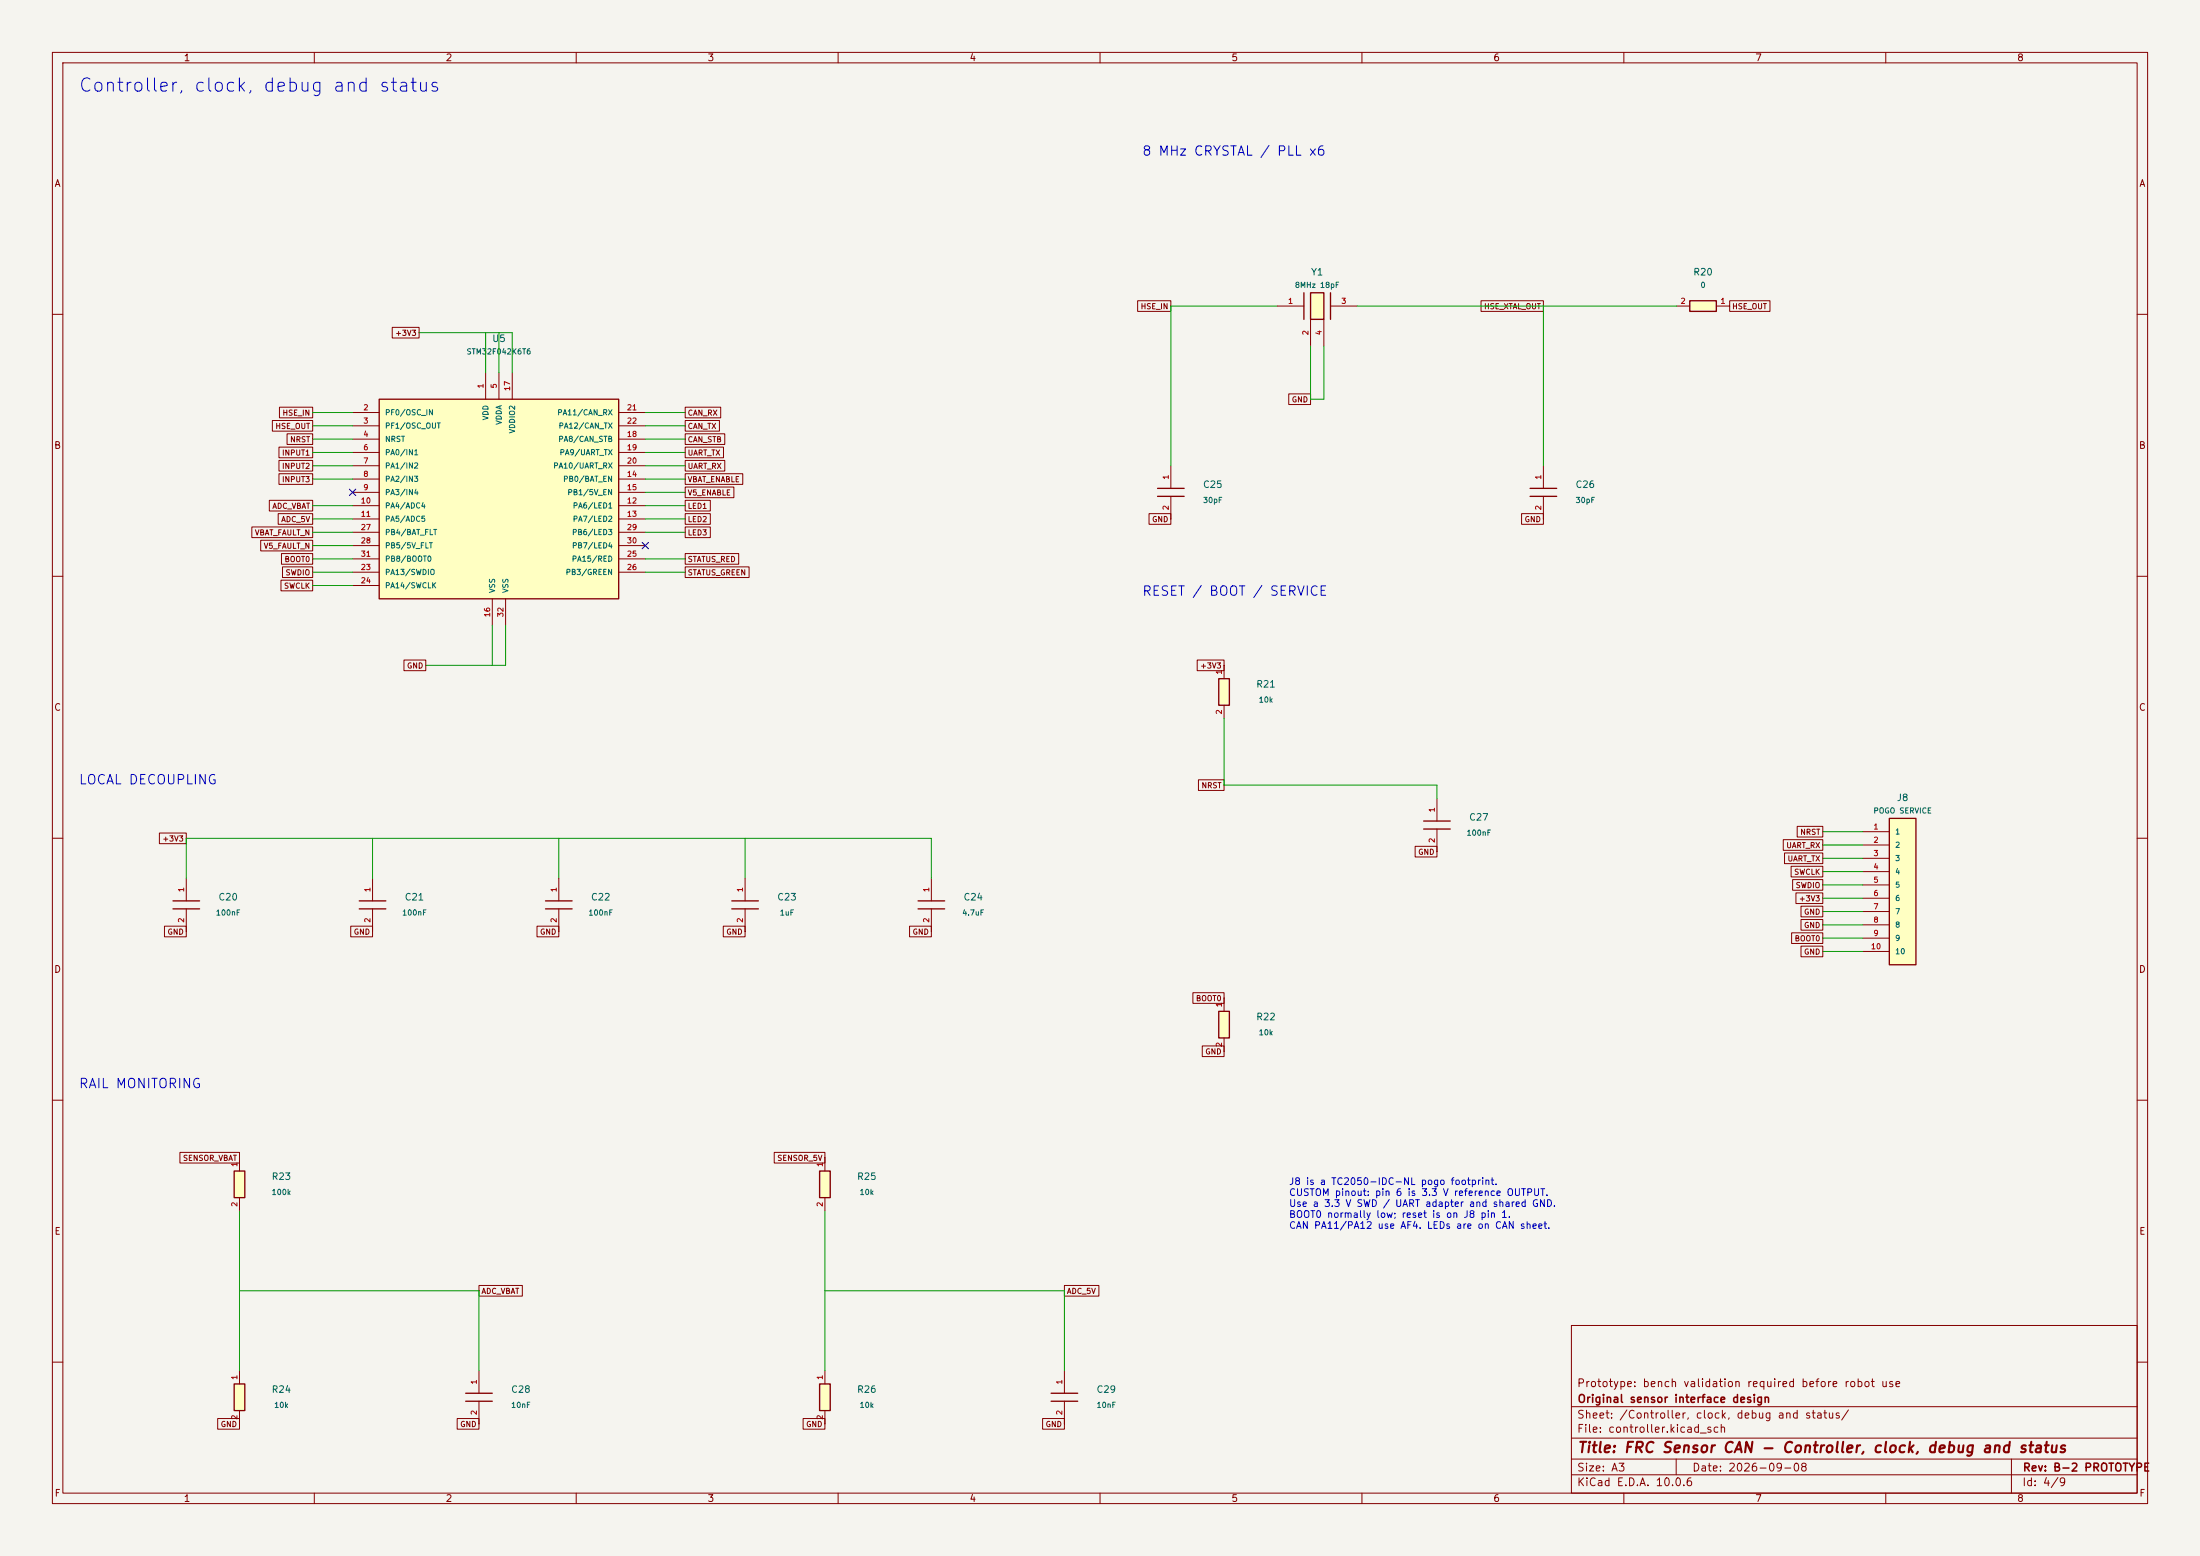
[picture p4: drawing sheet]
(kicad_sch (version 20250114) (generator "eeschema") (paper "A3")
(title_block (title "FRC Sensor CAN - Controller, clock, debug and status") (date "2026-09-08") (rev "B-2 PROTOTYPE") (company "Original sensor interface design") (comment 1 "Prototype: bench validation required before robot use"))
(lib_symbols
(symbol "FRC_Sensor_CAN:C" (pin_names (offset 1.016)) (in_bom yes) (on_board yes)
(property "Reference" "C" (at 0 10 0) (effects (font (size 1.27 1.27))))
(property "Value" "C" (at 0 7 0) (effects (font (size 1.27 1.27))))
(property "Footprint" "" (at 0 0 0) (effects (font (size 1.27 1.27)) (hide yes)))
(property "Datasheet" "" (at 0 0 0) (effects (font (size 1.27 1.27)) (hide yes)))
(symbol "C_1_1" (polyline (pts (xy -0.762 -2.54) (xy -0.762 2.54)) (stroke (width 0.254) (type default)) (fill (type none)))(polyline (pts (xy 0.762 -2.54) (xy 0.762 2.54)) (stroke (width 0.254) (type default)) (fill (type none)))
(pin passive line (at -5.08 0 0) (length 4.318) (name "" (effects (font (size 1.016 1.016)))) (number "1" (effects (font (size 1.016 1.016)))))
(pin passive line (at 5.08 0 180) (length 4.318) (name "" (effects (font (size 1.016 1.016)))) (number "2" (effects (font (size 1.016 1.016)))))))
(symbol "FRC_Sensor_CAN:CONN10" (pin_names (offset 1.016)) (in_bom yes) (on_board yes)
(property "Reference" "J" (at 0 10 0) (effects (font (size 1.27 1.27))))
(property "Value" "CONN10" (at 0 7 0) (effects (font (size 1.27 1.27))))
(property "Footprint" "" (at 0 0 0) (effects (font (size 1.27 1.27)) (hide yes)))
(property "Datasheet" "" (at 0 0 0) (effects (font (size 1.27 1.27)) (hide yes)))
(symbol "CONN10_1_1" (rectangle (start -2.54 13.97) (end 2.54 -13.97) (stroke (width .254) (type default)) (fill (type background)))
(pin passive line (at -7.62 11.43 0) (length 5.08) (name "1" (effects (font (size 1.016 1.016)))) (number "1" (effects (font (size 1.016 1.016)))))
(pin passive line (at -7.62 8.89 0) (length 5.08) (name "2" (effects (font (size 1.016 1.016)))) (number "2" (effects (font (size 1.016 1.016)))))
(pin passive line (at -7.62 6.35 0) (length 5.08) (name "3" (effects (font (size 1.016 1.016)))) (number "3" (effects (font (size 1.016 1.016)))))
(pin passive line (at -7.62 3.81 0) (length 5.08) (name "4" (effects (font (size 1.016 1.016)))) (number "4" (effects (font (size 1.016 1.016)))))
(pin passive line (at -7.62 1.27 0) (length 5.08) (name "5" (effects (font (size 1.016 1.016)))) (number "5" (effects (font (size 1.016 1.016)))))
(pin passive line (at -7.62 -1.27 0) (length 5.08) (name "6" (effects (font (size 1.016 1.016)))) (number "6" (effects (font (size 1.016 1.016)))))
(pin passive line (at -7.62 -3.81 0) (length 5.08) (name "7" (effects (font (size 1.016 1.016)))) (number "7" (effects (font (size 1.016 1.016)))))
(pin passive line (at -7.62 -6.35 0) (length 5.08) (name "8" (effects (font (size 1.016 1.016)))) (number "8" (effects (font (size 1.016 1.016)))))
(pin passive line (at -7.62 -8.89 0) (length 5.08) (name "9" (effects (font (size 1.016 1.016)))) (number "9" (effects (font (size 1.016 1.016)))))
(pin passive line (at -7.62 -11.43 0) (length 5.08) (name "10" (effects (font (size 1.016 1.016)))) (number "10" (effects (font (size 1.016 1.016)))))))
(symbol "FRC_Sensor_CAN:MCU" (pin_names (offset 1.016)) (in_bom yes) (on_board yes)
(property "Reference" "U" (at 0 10 0) (effects (font (size 1.27 1.27))))
(property "Value" "MCU" (at 0 7 0) (effects (font (size 1.27 1.27))))
(property "Footprint" "" (at 0 0 0) (effects (font (size 1.27 1.27)) (hide yes)))
(property "Datasheet" "" (at 0 0 0) (effects (font (size 1.27 1.27)) (hide yes)))
(symbol "MCU_1_1" (rectangle (start -22.86 19.05) (end 22.86 -19.05) (stroke (width .254) (type default)) (fill (type background)))
(pin input line (at -27.94 16.51 0) (length 5.08) (name "PF0/OSC_IN" (effects (font (size 1.016 1.016)))) (number "2" (effects (font (size 1.016 1.016)))))
(pin output line (at -27.94 13.97 0) (length 5.08) (name "PF1/OSC_OUT" (effects (font (size 1.016 1.016)))) (number "3" (effects (font (size 1.016 1.016)))))
(pin bidirectional line (at -27.94 11.43 0) (length 5.08) (name "NRST" (effects (font (size 1.016 1.016)))) (number "4" (effects (font (size 1.016 1.016)))))
(pin input line (at -27.94 8.89 0) (length 5.08) (name "PA0/IN1" (effects (font (size 1.016 1.016)))) (number "6" (effects (font (size 1.016 1.016)))))
(pin input line (at -27.94 6.35 0) (length 5.08) (name "PA1/IN2" (effects (font (size 1.016 1.016)))) (number "7" (effects (font (size 1.016 1.016)))))
(pin input line (at -27.94 3.81 0) (length 5.08) (name "PA2/IN3" (effects (font (size 1.016 1.016)))) (number "8" (effects (font (size 1.016 1.016)))))
(pin input line (at -27.94 1.27 0) (length 5.08) (name "PA3/IN4" (effects (font (size 1.016 1.016)))) (number "9" (effects (font (size 1.016 1.016)))))
(pin input line (at -27.94 -1.27 0) (length 5.08) (name "PA4/ADC4" (effects (font (size 1.016 1.016)))) (number "10" (effects (font (size 1.016 1.016)))))
(pin input line (at -27.94 -3.81 0) (length 5.08) (name "PA5/ADC5" (effects (font (size 1.016 1.016)))) (number "11" (effects (font (size 1.016 1.016)))))
(pin input line (at -27.94 -6.35 0) (length 5.08) (name "PB4/BAT_FLT" (effects (font (size 1.016 1.016)))) (number "27" (effects (font (size 1.016 1.016)))))
(pin input line (at -27.94 -8.89 0) (length 5.08) (name "PB5/5V_FLT" (effects (font (size 1.016 1.016)))) (number "28" (effects (font (size 1.016 1.016)))))
(pin input line (at -27.94 -11.43 0) (length 5.08) (name "PB8/BOOT0" (effects (font (size 1.016 1.016)))) (number "31" (effects (font (size 1.016 1.016)))))
(pin bidirectional line (at -27.94 -13.97 0) (length 5.08) (name "PA13/SWDIO" (effects (font (size 1.016 1.016)))) (number "23" (effects (font (size 1.016 1.016)))))
(pin input line (at -27.94 -16.51 0) (length 5.08) (name "PA14/SWCLK" (effects (font (size 1.016 1.016)))) (number "24" (effects (font (size 1.016 1.016)))))
(pin input line (at 27.94 16.51 180) (length 5.08) (name "PA11/CAN_RX" (effects (font (size 1.016 1.016)))) (number "21" (effects (font (size 1.016 1.016)))))
(pin output line (at 27.94 13.97 180) (length 5.08) (name "PA12/CAN_TX" (effects (font (size 1.016 1.016)))) (number "22" (effects (font (size 1.016 1.016)))))
(pin output line (at 27.94 11.43 180) (length 5.08) (name "PA8/CAN_STB" (effects (font (size 1.016 1.016)))) (number "18" (effects (font (size 1.016 1.016)))))
(pin output line (at 27.94 8.89 180) (length 5.08) (name "PA9/UART_TX" (effects (font (size 1.016 1.016)))) (number "19" (effects (font (size 1.016 1.016)))))
(pin input line (at 27.94 6.35 180) (length 5.08) (name "PA10/UART_RX" (effects (font (size 1.016 1.016)))) (number "20" (effects (font (size 1.016 1.016)))))
(pin output line (at 27.94 3.81 180) (length 5.08) (name "PB0/BAT_EN" (effects (font (size 1.016 1.016)))) (number "14" (effects (font (size 1.016 1.016)))))
(pin output line (at 27.94 1.27 180) (length 5.08) (name "PB1/5V_EN" (effects (font (size 1.016 1.016)))) (number "15" (effects (font (size 1.016 1.016)))))
(pin output line (at 27.94 -1.27 180) (length 5.08) (name "PA6/LED1" (effects (font (size 1.016 1.016)))) (number "12" (effects (font (size 1.016 1.016)))))
(pin output line (at 27.94 -3.81 180) (length 5.08) (name "PA7/LED2" (effects (font (size 1.016 1.016)))) (number "13" (effects (font (size 1.016 1.016)))))
(pin output line (at 27.94 -6.35 180) (length 5.08) (name "PB6/LED3" (effects (font (size 1.016 1.016)))) (number "29" (effects (font (size 1.016 1.016)))))
(pin output line (at 27.94 -8.89 180) (length 5.08) (name "PB7/LED4" (effects (font (size 1.016 1.016)))) (number "30" (effects (font (size 1.016 1.016)))))
(pin output line (at 27.94 -11.43 180) (length 5.08) (name "PA15/RED" (effects (font (size 1.016 1.016)))) (number "25" (effects (font (size 1.016 1.016)))))
(pin output line (at 27.94 -13.97 180) (length 5.08) (name "PB3/GREEN" (effects (font (size 1.016 1.016)))) (number "26" (effects (font (size 1.016 1.016)))))
(pin power_in line (at -2.54 24.13 270) (length 5.08) (name "VDD" (effects (font (size 1.016 1.016)))) (number "1" (effects (font (size 1.016 1.016)))))
(pin power_in line (at 0 24.13 270) (length 5.08) (name "VDDA" (effects (font (size 1.016 1.016)))) (number "5" (effects (font (size 1.016 1.016)))))
(pin power_in line (at 2.54 24.13 270) (length 5.08) (name "VDDIO2" (effects (font (size 1.016 1.016)))) (number "17" (effects (font (size 1.016 1.016)))))
(pin power_in line (at -1.27 -24.13 90) (length 5.08) (name "VSS" (effects (font (size 1.016 1.016)))) (number "16" (effects (font (size 1.016 1.016)))))
(pin power_in line (at 1.27 -24.13 90) (length 5.08) (name "VSS" (effects (font (size 1.016 1.016)))) (number "32" (effects (font (size 1.016 1.016)))))))
(symbol "FRC_Sensor_CAN:R" (pin_names (offset 1.016)) (in_bom yes) (on_board yes)
(property "Reference" "R" (at 0 10 0) (effects (font (size 1.27 1.27))))
(property "Value" "R" (at 0 7 0) (effects (font (size 1.27 1.27))))
(property "Footprint" "" (at 0 0 0) (effects (font (size 1.27 1.27)) (hide yes)))
(property "Datasheet" "" (at 0 0 0) (effects (font (size 1.27 1.27)) (hide yes)))
(symbol "R_1_1" (rectangle (start -2.54 1.016) (end 2.54 -1.016) (stroke (width .254) (type default)) (fill (type background)))
(pin passive line (at -5.08 0 0) (length 2.54) (name "" (effects (font (size 1.016 1.016)))) (number "1" (effects (font (size 1.016 1.016)))))
(pin passive line (at 5.08 0 180) (length 2.54) (name "" (effects (font (size 1.016 1.016)))) (number "2" (effects (font (size 1.016 1.016)))))))
(symbol "FRC_Sensor_CAN:XTAL4" (pin_names (offset 1.016)) (in_bom yes) (on_board yes)
(property "Reference" "Y" (at 0 10 0) (effects (font (size 1.27 1.27))))
(property "Value" "XTAL4" (at 0 7 0) (effects (font (size 1.27 1.27))))
(property "Footprint" "" (at 0 0 0) (effects (font (size 1.27 1.27)) (hide yes)))
(property "Datasheet" "" (at 0 0 0) (effects (font (size 1.27 1.27)) (hide yes)))
(symbol "XTAL4_1_1" (rectangle (start -1.27 2.54) (end 1.27 -2.54) (stroke (width .254) (type default)) (fill (type background)))(polyline (pts (xy -2.54 -2.54) (xy -2.54 2.54)) (stroke (width 0.254) (type default)) (fill (type none)))(polyline (pts (xy 2.54 -2.54) (xy 2.54 2.54)) (stroke (width 0.254) (type default)) (fill (type none)))
(pin passive line (at -7.62 0 0) (length 5.08) (name "" (effects (font (size 1.016 1.016)))) (number "1" (effects (font (size 1.016 1.016)))))
(pin passive line (at 7.62 0 180) (length 5.08) (name "" (effects (font (size 1.016 1.016)))) (number "3" (effects (font (size 1.016 1.016)))))
(pin passive line (at -1.27 -7.62 90) (length 5.08) (name "" (effects (font (size 1.016 1.016)))) (number "2" (effects (font (size 1.016 1.016)))))
(pin passive line (at 1.27 -7.62 90) (length 5.08) (name "" (effects (font (size 1.016 1.016)))) (number "4" (effects (font (size 1.016 1.016))))))))
(text "Controller, clock, debug and status" (at 15 15 0) (effects (font (size 2.54 2.54)) (justify left top)))
(wire (pts (xy 67.31 78.74) (xy 59.69 78.74)) (stroke (width 0) (type default)))
(global_label "HSE_IN" (shape passive) (at 59.69 78.74 0) (effects (font (size 1.016 1.016)) (justify right)) (property "Intersheetrefs" "${INTERSHEET_REFS}" (at 59.69 78.74 0) (effects (font (size 1.27 1.27)) (hide yes))))
(wire (pts (xy 67.31 81.28) (xy 59.69 81.28)) (stroke (width 0) (type default)))
(global_label "HSE_OUT" (shape passive) (at 59.69 81.28 0) (effects (font (size 1.016 1.016)) (justify right)) (property "Intersheetrefs" "${INTERSHEET_REFS}" (at 59.69 81.28 0) (effects (font (size 1.27 1.27)) (hide yes))))
(wire (pts (xy 67.31 83.82) (xy 59.69 83.82)) (stroke (width 0) (type default)))
(global_label "NRST" (shape passive) (at 59.69 83.82 0) (effects (font (size 1.016 1.016)) (justify right)) (property "Intersheetrefs" "${INTERSHEET_REFS}" (at 59.69 83.82 0) (effects (font (size 1.27 1.27)) (hide yes))))
(wire (pts (xy 67.31 86.36) (xy 59.69 86.36)) (stroke (width 0) (type default)))
(global_label "INPUT1" (shape passive) (at 59.69 86.36 0) (effects (font (size 1.016 1.016)) (justify right)) (property "Intersheetrefs" "${INTERSHEET_REFS}" (at 59.69 86.36 0) (effects (font (size 1.27 1.27)) (hide yes))))
(wire (pts (xy 67.31 88.9) (xy 59.69 88.9)) (stroke (width 0) (type default)))
(global_label "INPUT2" (shape passive) (at 59.69 88.9 0) (effects (font (size 1.016 1.016)) (justify right)) (property "Intersheetrefs" "${INTERSHEET_REFS}" (at 59.69 88.9 0) (effects (font (size 1.27 1.27)) (hide yes))))
(wire (pts (xy 67.31 91.44) (xy 59.69 91.44)) (stroke (width 0) (type default)))
(global_label "INPUT3" (shape passive) (at 59.69 91.44 0) (effects (font (size 1.016 1.016)) (justify right)) (property "Intersheetrefs" "${INTERSHEET_REFS}" (at 59.69 91.44 0) (effects (font (size 1.27 1.27)) (hide yes))))
(no_connect (at 67.31 93.98))
(wire (pts (xy 67.31 96.52) (xy 59.69 96.52)) (stroke (width 0) (type default)))
(global_label "ADC_VBAT" (shape passive) (at 59.69 96.52 0) (effects (font (size 1.016 1.016)) (justify right)) (property "Intersheetrefs" "${INTERSHEET_REFS}" (at 59.69 96.52 0) (effects (font (size 1.27 1.27)) (hide yes))))
(wire (pts (xy 67.31 99.06) (xy 59.69 99.06)) (stroke (width 0) (type default)))
(global_label "ADC_5V" (shape passive) (at 59.69 99.06 0) (effects (font (size 1.016 1.016)) (justify right)) (property "Intersheetrefs" "${INTERSHEET_REFS}" (at 59.69 99.06 0) (effects (font (size 1.27 1.27)) (hide yes))))
(wire (pts (xy 67.31 101.6) (xy 59.69 101.6)) (stroke (width 0) (type default)))
(global_label "VBAT_FAULT_N" (shape passive) (at 59.69 101.6 0) (effects (font (size 1.016 1.016)) (justify right)) (property "Intersheetrefs" "${INTERSHEET_REFS}" (at 59.69 101.6 0) (effects (font (size 1.27 1.27)) (hide yes))))
(wire (pts (xy 67.31 104.14) (xy 59.69 104.14)) (stroke (width 0) (type default)))
(global_label "V5_FAULT_N" (shape passive) (at 59.69 104.14 0) (effects (font (size 1.016 1.016)) (justify right)) (property "Intersheetrefs" "${INTERSHEET_REFS}" (at 59.69 104.14 0) (effects (font (size 1.27 1.27)) (hide yes))))
(wire (pts (xy 67.31 106.68) (xy 59.69 106.68)) (stroke (width 0) (type default)))
(global_label "BOOT0" (shape passive) (at 59.69 106.68 0) (effects (font (size 1.016 1.016)) (justify right)) (property "Intersheetrefs" "${INTERSHEET_REFS}" (at 59.69 106.68 0) (effects (font (size 1.27 1.27)) (hide yes))))
(wire (pts (xy 67.31 109.22) (xy 59.69 109.22)) (stroke (width 0) (type default)))
(global_label "SWDIO" (shape passive) (at 59.69 109.22 0) (effects (font (size 1.016 1.016)) (justify right)) (property "Intersheetrefs" "${INTERSHEET_REFS}" (at 59.69 109.22 0) (effects (font (size 1.27 1.27)) (hide yes))))
(wire (pts (xy 67.31 111.76) (xy 59.69 111.76)) (stroke (width 0) (type default)))
(global_label "SWCLK" (shape passive) (at 59.69 111.76 0) (effects (font (size 1.016 1.016)) (justify right)) (property "Intersheetrefs" "${INTERSHEET_REFS}" (at 59.69 111.76 0) (effects (font (size 1.27 1.27)) (hide yes))))
(wire (pts (xy 123.19 78.74) (xy 130.81 78.74)) (stroke (width 0) (type default)))
(global_label "CAN_RX" (shape passive) (at 130.81 78.74 180) (effects (font (size 1.016 1.016)) (justify left)) (property "Intersheetrefs" "${INTERSHEET_REFS}" (at 130.81 78.74 0) (effects (font (size 1.27 1.27)) (hide yes))))
(wire (pts (xy 123.19 81.28) (xy 130.81 81.28)) (stroke (width 0) (type default)))
(global_label "CAN_TX" (shape passive) (at 130.81 81.28 180) (effects (font (size 1.016 1.016)) (justify left)) (property "Intersheetrefs" "${INTERSHEET_REFS}" (at 130.81 81.28 0) (effects (font (size 1.27 1.27)) (hide yes))))
(wire (pts (xy 123.19 83.82) (xy 130.81 83.82)) (stroke (width 0) (type default)))
(global_label "CAN_STB" (shape passive) (at 130.81 83.82 180) (effects (font (size 1.016 1.016)) (justify left)) (property "Intersheetrefs" "${INTERSHEET_REFS}" (at 130.81 83.82 0) (effects (font (size 1.27 1.27)) (hide yes))))
(wire (pts (xy 123.19 86.36) (xy 130.81 86.36)) (stroke (width 0) (type default)))
(global_label "UART_TX" (shape passive) (at 130.81 86.36 180) (effects (font (size 1.016 1.016)) (justify left)) (property "Intersheetrefs" "${INTERSHEET_REFS}" (at 130.81 86.36 0) (effects (font (size 1.27 1.27)) (hide yes))))
(wire (pts (xy 123.19 88.9) (xy 130.81 88.9)) (stroke (width 0) (type default)))
(global_label "UART_RX" (shape passive) (at 130.81 88.9 180) (effects (font (size 1.016 1.016)) (justify left)) (property "Intersheetrefs" "${INTERSHEET_REFS}" (at 130.81 88.9 0) (effects (font (size 1.27 1.27)) (hide yes))))
(wire (pts (xy 123.19 91.44) (xy 130.81 91.44)) (stroke (width 0) (type default)))
(global_label "VBAT_ENABLE" (shape passive) (at 130.81 91.44 180) (effects (font (size 1.016 1.016)) (justify left)) (property "Intersheetrefs" "${INTERSHEET_REFS}" (at 130.81 91.44 0) (effects (font (size 1.27 1.27)) (hide yes))))
(wire (pts (xy 123.19 93.98) (xy 130.81 93.98)) (stroke (width 0) (type default)))
(global_label "V5_ENABLE" (shape passive) (at 130.81 93.98 180) (effects (font (size 1.016 1.016)) (justify left)) (property "Intersheetrefs" "${INTERSHEET_REFS}" (at 130.81 93.98 0) (effects (font (size 1.27 1.27)) (hide yes))))
(wire (pts (xy 123.19 96.52) (xy 130.81 96.52)) (stroke (width 0) (type default)))
(global_label "LED1" (shape passive) (at 130.81 96.52 180) (effects (font (size 1.016 1.016)) (justify left)) (property "Intersheetrefs" "${INTERSHEET_REFS}" (at 130.81 96.52 0) (effects (font (size 1.27 1.27)) (hide yes))))
(wire (pts (xy 123.19 99.06) (xy 130.81 99.06)) (stroke (width 0) (type default)))
(global_label "LED2" (shape passive) (at 130.81 99.06 180) (effects (font (size 1.016 1.016)) (justify left)) (property "Intersheetrefs" "${INTERSHEET_REFS}" (at 130.81 99.06 0) (effects (font (size 1.27 1.27)) (hide yes))))
(wire (pts (xy 123.19 101.6) (xy 130.81 101.6)) (stroke (width 0) (type default)))
(global_label "LED3" (shape passive) (at 130.81 101.6 180) (effects (font (size 1.016 1.016)) (justify left)) (property "Intersheetrefs" "${INTERSHEET_REFS}" (at 130.81 101.6 0) (effects (font (size 1.27 1.27)) (hide yes))))
(no_connect (at 123.19 104.14))
(wire (pts (xy 123.19 106.68) (xy 130.81 106.68)) (stroke (width 0) (type default)))
(global_label "STATUS_RED" (shape passive) (at 130.81 106.68 180) (effects (font (size 1.016 1.016)) (justify left)) (property "Intersheetrefs" "${INTERSHEET_REFS}" (at 130.81 106.68 0) (effects (font (size 1.27 1.27)) (hide yes))))
(wire (pts (xy 123.19 109.22) (xy 130.81 109.22)) (stroke (width 0) (type default)))
(global_label "STATUS_GREEN" (shape passive) (at 130.81 109.22 180) (effects (font (size 1.016 1.016)) (justify left)) (property "Intersheetrefs" "${INTERSHEET_REFS}" (at 130.81 109.22 0) (effects (font (size 1.27 1.27)) (hide yes))))
(symbol (lib_id "FRC_Sensor_CAN:MCU") (at 95.25 95.25 0) (unit 1) (in_bom yes) (on_board yes) (dnp no) (property "Reference" "U5" (at 95.25 64.62 0) (effects (font (size 1.27 1.27))))(property "Value" "STM32F042K6T6" (at 95.25 67.12 0) (effects (font (size 1.016 1.016))))(property "Footprint" "FRC_Sensor_CAN:LQFP-32_7x7mm_P0.8mm" (at 95.25 95.25 0) (effects (font (size 1.27 1.27)) (hide yes)))(property "Datasheet" "" (at 95.25 95.25 0) (effects (font (size 1.27 1.27)) (hide yes)))(property "MPN" "STM32F042K6T6" (at 95.25 95.25 0) (effects (font (size 1.27 1.27)) (hide yes)))(property "Notes" "" (at 95.25 95.25 0) (effects (font (size 1.27 1.27)) (hide yes)))(pin "2")(pin "3")(pin "4")(pin "6")(pin "7")(pin "8")(pin "9")(pin "10")(pin "11")(pin "27")(pin "28")(pin "31")(pin "23")(pin "24")(pin "21")(pin "22")(pin "18")(pin "19")(pin "20")(pin "14")(pin "15")(pin "12")(pin "13")(pin "29")(pin "30")(pin "25")(pin "26")(pin "1")(pin "5")(pin "17")(pin "16")(pin "32") )
(wire (pts (xy 92.71 63.5) (xy 95.25 63.5)) (stroke (width 0) (type default)))
(wire (pts (xy 95.25 63.5) (xy 97.79 63.5)) (stroke (width 0) (type default)))
(wire (pts (xy 92.71 71.12) (xy 92.71 63.5)) (stroke (width 0) (type default)))
(wire (pts (xy 95.25 71.12) (xy 95.25 63.5)) (stroke (width 0) (type default)))
(wire (pts (xy 97.79 71.12) (xy 97.79 63.5)) (stroke (width 0) (type default)))
(wire (pts (xy 80.01 63.5) (xy 92.71 63.5)) (stroke (width 0) (type default)))
(global_label "+3V3" (shape passive) (at 80.01 63.5 0) (effects (font (size 1.016 1.016)) (justify right)) (property "Intersheetrefs" "${INTERSHEET_REFS}" (at 80.01 63.5 0) (effects (font (size 1.27 1.27)) (hide yes))))
(wire (pts (xy 93.98 127) (xy 96.52 127)) (stroke (width 0) (type default)))
(wire (pts (xy 93.98 119.38) (xy 93.98 127)) (stroke (width 0) (type default)))
(wire (pts (xy 96.52 119.38) (xy 96.52 127)) (stroke (width 0) (type default)))
(wire (pts (xy 81.28 127) (xy 93.98 127)) (stroke (width 0) (type default)))
(global_label "GND" (shape passive) (at 81.28 127 0) (effects (font (size 1.016 1.016)) (justify right)) (property "Intersheetrefs" "${INTERSHEET_REFS}" (at 81.28 127 0) (effects (font (size 1.27 1.27)) (hide yes))))
(text "8 MHz CRYSTAL / PLL x6" (at 218 28 0) (effects (font (size 1.8 1.8)) (justify left top)))
(symbol (lib_id "FRC_Sensor_CAN:XTAL4") (at 251.46 58.42 0) (unit 1) (in_bom yes) (on_board yes) (dnp no) (property "Reference" "Y1" (at 251.46 51.92 0) (effects (font (size 1.27 1.27))))(property "Value" "8MHz 18pF" (at 251.46 54.42 0) (effects (font (size 1.016 1.016))))(property "Footprint" "FRC_Sensor_CAN:Abracon_ABM3B_5.0x3.2mm" (at 251.46 58.42 0) (effects (font (size 1.27 1.27)) (hide yes)))(property "Datasheet" "" (at 251.46 58.42 0) (effects (font (size 1.27 1.27)) (hide yes)))(property "MPN" "ABM3B-8.000MHZ-B2-T" (at 251.46 58.42 0) (effects (font (size 1.27 1.27)) (hide yes)))(property "Notes" "Abracon recommended land pattern: 1.8x1.2mm pads on 4.0x2.4mm centers; pads 2/4 ground." (at 251.46 58.42 0) (effects (font (size 1.27 1.27)) (hide yes)))(pin "1")(pin "3")(pin "2")(pin "4") )
(symbol (lib_id "FRC_Sensor_CAN:R") (at 325.12 58.42 180) (unit 1) (in_bom yes) (on_board yes) (dnp no) (property "Reference" "R20" (at 325.12 51.92 0) (effects (font (size 1.27 1.27))))(property "Value" "0" (at 325.12 54.42 0) (effects (font (size 1.016 1.016))))(property "Footprint" "FRC_Sensor_CAN:R_0805_2012Metric" (at 325.12 58.42 0) (effects (font (size 1.27 1.27)) (hide yes)))(property "Datasheet" "" (at 325.12 58.42 0) (effects (font (size 1.27 1.27)) (hide yes)))(property "MPN" "RC0805JR-070RL" (at 325.12 58.42 0) (effects (font (size 1.27 1.27)) (hide yes)))(property "Notes" "Drive-level/startup measurement position. Tune only after oscillator characterization." (at 325.12 58.42 0) (effects (font (size 1.27 1.27)) (hide yes)))(pin "1")(pin "2") )
(symbol (lib_id "FRC_Sensor_CAN:C") (at 223.52 93.98 270) (unit 1) (in_bom yes) (on_board yes) (dnp no) (property "Reference" "C25" (at 231.52 92.48 90) (effects (font (size 1.27 1.27))))(property "Value" "30pF" (at 231.52 95.48 90) (effects (font (size 1.016 1.016))))(property "Footprint" "FRC_Sensor_CAN:C_0805_2012Metric" (at 223.52 93.98 0) (effects (font (size 1.27 1.27)) (hide yes)))(property "Datasheet" "" (at 223.52 93.98 0) (effects (font (size 1.27 1.27)) (hide yes)))(property "MPN" "C0805C300J5GACTU" (at 223.52 93.98 0) (effects (font (size 1.27 1.27)) (hide yes)))(property "Notes" "" (at 223.52 93.98 0) (effects (font (size 1.27 1.27)) (hide yes)))(pin "1")(pin "2") )
(symbol (lib_id "FRC_Sensor_CAN:C") (at 294.64 93.98 270) (unit 1) (in_bom yes) (on_board yes) (dnp no) (property "Reference" "C26" (at 302.64 92.48 90) (effects (font (size 1.27 1.27))))(property "Value" "30pF" (at 302.64 95.48 90) (effects (font (size 1.016 1.016))))(property "Footprint" "FRC_Sensor_CAN:C_0805_2012Metric" (at 294.64 93.98 0) (effects (font (size 1.27 1.27)) (hide yes)))(property "Datasheet" "" (at 294.64 93.98 0) (effects (font (size 1.27 1.27)) (hide yes)))(property "MPN" "C0805C300J5GACTU" (at 294.64 93.98 0) (effects (font (size 1.27 1.27)) (hide yes)))(property "Notes" "" (at 294.64 93.98 0) (effects (font (size 1.27 1.27)) (hide yes)))(pin "1")(pin "2") )
(wire (pts (xy 223.52 58.42) (xy 243.84 58.42)) (stroke (width 0) (type default)))
(global_label "HSE_IN" (shape passive) (at 223.52 58.42 0) (effects (font (size 1.016 1.016)) (justify right)) (property "Intersheetrefs" "${INTERSHEET_REFS}" (at 223.52 58.42 0) (effects (font (size 1.27 1.27)) (hide yes))))
(wire (pts (xy 223.52 58.42) (xy 223.52 88.9)) (stroke (width 0) (type default)))
(wire (pts (xy 259.08 58.42) (xy 294.64 58.42)) (stroke (width 0) (type default)))
(wire (pts (xy 294.64 58.42) (xy 320.04 58.42)) (stroke (width 0) (type default)))
(wire (pts (xy 294.64 58.42) (xy 294.64 88.9)) (stroke (width 0) (type default)))
(junction (at 294.64 58.42) (diameter 0) (color 0 0 0 0))
(global_label "HSE_XTAL_OUT" (shape passive) (at 294.64 58.42 0) (effects (font (size 1.016 1.016)) (justify right)) (property "Intersheetrefs" "${INTERSHEET_REFS}" (at 294.64 58.42 0) (effects (font (size 1.27 1.27)) (hide yes))))
(global_label "HSE_OUT" (shape passive) (at 330.2 58.42 180) (effects (font (size 1.016 1.016)) (justify left)) (property "Intersheetrefs" "${INTERSHEET_REFS}" (at 330.2 58.42 0) (effects (font (size 1.27 1.27)) (hide yes))))
(wire (pts (xy 250.19 66.04) (xy 250.19 76.2)) (stroke (width 0) (type default)))
(wire (pts (xy 250.19 76.2) (xy 252.73 76.2)) (stroke (width 0) (type default)))
(wire (pts (xy 252.73 76.2) (xy 252.73 66.04)) (stroke (width 0) (type default)))
(global_label "GND" (shape passive) (at 250.19 76.2 0) (effects (font (size 1.016 1.016)) (justify right)) (property "Intersheetrefs" "${INTERSHEET_REFS}" (at 250.19 76.2 0) (effects (font (size 1.27 1.27)) (hide yes))))
(global_label "GND" (shape passive) (at 223.52 99.06 0) (effects (font (size 1.016 1.016)) (justify right)) (property "Intersheetrefs" "${INTERSHEET_REFS}" (at 223.52 99.06 0) (effects (font (size 1.27 1.27)) (hide yes))))
(global_label "GND" (shape passive) (at 294.64 99.06 0) (effects (font (size 1.016 1.016)) (justify right)) (property "Intersheetrefs" "${INTERSHEET_REFS}" (at 294.64 99.06 0) (effects (font (size 1.27 1.27)) (hide yes))))
(text "RESET / BOOT / SERVICE" (at 218 112 0) (effects (font (size 1.8 1.8)) (justify left top)))
(symbol (lib_id "FRC_Sensor_CAN:R") (at 233.68 132.08 270) (unit 1) (in_bom yes) (on_board yes) (dnp no) (property "Reference" "R21" (at 241.68 130.58 90) (effects (font (size 1.27 1.27))))(property "Value" "10k" (at 241.68 133.58 90) (effects (font (size 1.016 1.016))))(property "Footprint" "FRC_Sensor_CAN:R_0805_2012Metric" (at 233.68 132.08 0) (effects (font (size 1.27 1.27)) (hide yes)))(property "Datasheet" "" (at 233.68 132.08 0) (effects (font (size 1.27 1.27)) (hide yes)))(property "MPN" "0805W8F1002T5E" (at 233.68 132.08 0) (effects (font (size 1.27 1.27)) (hide yes)))(property "Notes" " Rev B-2: same-value factory sourcing equivalent." (at 233.68 132.08 0) (effects (font (size 1.27 1.27)) (hide yes)))(pin "1")(pin "2") )
(symbol (lib_id "FRC_Sensor_CAN:C") (at 274.32 157.48 270) (unit 1) (in_bom yes) (on_board yes) (dnp no) (property "Reference" "C27" (at 282.32 155.98 90) (effects (font (size 1.27 1.27))))(property "Value" "100nF" (at 282.32 158.98 90) (effects (font (size 1.016 1.016))))(property "Footprint" "FRC_Sensor_CAN:C_0805_2012Metric" (at 274.32 157.48 0) (effects (font (size 1.27 1.27)) (hide yes)))(property "Datasheet" "" (at 274.32 157.48 0) (effects (font (size 1.27 1.27)) (hide yes)))(property "MPN" "CL21B104KCFNNNE" (at 274.32 157.48 0) (effects (font (size 1.27 1.27)) (hide yes)))(property "Notes" " Rev B-2: same-value factory sourcing equivalent." (at 274.32 157.48 0) (effects (font (size 1.27 1.27)) (hide yes)))(pin "1")(pin "2") )
(global_label "+3V3" (shape passive) (at 233.68 127 0) (effects (font (size 1.016 1.016)) (justify right)) (property "Intersheetrefs" "${INTERSHEET_REFS}" (at 233.68 127 0) (effects (font (size 1.27 1.27)) (hide yes))))
(wire (pts (xy 233.68 137.16) (xy 233.68 149.86)) (stroke (width 0) (type default)))
(wire (pts (xy 233.68 149.86) (xy 274.32 149.86)) (stroke (width 0) (type default)))
(wire (pts (xy 274.32 149.86) (xy 274.32 152.4)) (stroke (width 0) (type default)))
(global_label "NRST" (shape passive) (at 233.68 149.86 0) (effects (font (size 1.016 1.016)) (justify right)) (property "Intersheetrefs" "${INTERSHEET_REFS}" (at 233.68 149.86 0) (effects (font (size 1.27 1.27)) (hide yes))))
(global_label "GND" (shape passive) (at 274.32 162.56 0) (effects (font (size 1.016 1.016)) (justify right)) (property "Intersheetrefs" "${INTERSHEET_REFS}" (at 274.32 162.56 0) (effects (font (size 1.27 1.27)) (hide yes))))
(symbol (lib_id "FRC_Sensor_CAN:R") (at 233.68 195.58 270) (unit 1) (in_bom yes) (on_board yes) (dnp no) (property "Reference" "R22" (at 241.68 194.08 90) (effects (font (size 1.27 1.27))))(property "Value" "10k" (at 241.68 197.08 90) (effects (font (size 1.016 1.016))))(property "Footprint" "FRC_Sensor_CAN:R_0805_2012Metric" (at 233.68 195.58 0) (effects (font (size 1.27 1.27)) (hide yes)))(property "Datasheet" "" (at 233.68 195.58 0) (effects (font (size 1.27 1.27)) (hide yes)))(property "MPN" "0805W8F1002T5E" (at 233.68 195.58 0) (effects (font (size 1.27 1.27)) (hide yes)))(property "Notes" " Rev B-2: same-value factory sourcing equivalent." (at 233.68 195.58 0) (effects (font (size 1.27 1.27)) (hide yes)))(pin "1")(pin "2") )
(global_label "BOOT0" (shape passive) (at 233.68 190.5 0) (effects (font (size 1.016 1.016)) (justify right)) (property "Intersheetrefs" "${INTERSHEET_REFS}" (at 233.68 190.5 0) (effects (font (size 1.27 1.27)) (hide yes))))
(global_label "GND" (shape passive) (at 233.68 200.66 0) (effects (font (size 1.016 1.016)) (justify right)) (property "Intersheetrefs" "${INTERSHEET_REFS}" (at 233.68 200.66 0) (effects (font (size 1.27 1.27)) (hide yes))))
(wire (pts (xy 355.6 158.75) (xy 347.98 158.75)) (stroke (width 0) (type default)))
(global_label "NRST" (shape passive) (at 347.98 158.75 0) (effects (font (size 1.016 1.016)) (justify right)) (property "Intersheetrefs" "${INTERSHEET_REFS}" (at 347.98 158.75 0) (effects (font (size 1.27 1.27)) (hide yes))))
(wire (pts (xy 355.6 161.29) (xy 347.98 161.29)) (stroke (width 0) (type default)))
(global_label "UART_RX" (shape passive) (at 347.98 161.29 0) (effects (font (size 1.016 1.016)) (justify right)) (property "Intersheetrefs" "${INTERSHEET_REFS}" (at 347.98 161.29 0) (effects (font (size 1.27 1.27)) (hide yes))))
(wire (pts (xy 355.6 163.83) (xy 347.98 163.83)) (stroke (width 0) (type default)))
(global_label "UART_TX" (shape passive) (at 347.98 163.83 0) (effects (font (size 1.016 1.016)) (justify right)) (property "Intersheetrefs" "${INTERSHEET_REFS}" (at 347.98 163.83 0) (effects (font (size 1.27 1.27)) (hide yes))))
(wire (pts (xy 355.6 166.37) (xy 347.98 166.37)) (stroke (width 0) (type default)))
(global_label "SWCLK" (shape passive) (at 347.98 166.37 0) (effects (font (size 1.016 1.016)) (justify right)) (property "Intersheetrefs" "${INTERSHEET_REFS}" (at 347.98 166.37 0) (effects (font (size 1.27 1.27)) (hide yes))))
(wire (pts (xy 355.6 168.91) (xy 347.98 168.91)) (stroke (width 0) (type default)))
(global_label "SWDIO" (shape passive) (at 347.98 168.91 0) (effects (font (size 1.016 1.016)) (justify right)) (property "Intersheetrefs" "${INTERSHEET_REFS}" (at 347.98 168.91 0) (effects (font (size 1.27 1.27)) (hide yes))))
(wire (pts (xy 355.6 171.45) (xy 347.98 171.45)) (stroke (width 0) (type default)))
(global_label "+3V3" (shape passive) (at 347.98 171.45 0) (effects (font (size 1.016 1.016)) (justify right)) (property "Intersheetrefs" "${INTERSHEET_REFS}" (at 347.98 171.45 0) (effects (font (size 1.27 1.27)) (hide yes))))
(wire (pts (xy 355.6 173.99) (xy 347.98 173.99)) (stroke (width 0) (type default)))
(global_label "GND" (shape passive) (at 347.98 173.99 0) (effects (font (size 1.016 1.016)) (justify right)) (property "Intersheetrefs" "${INTERSHEET_REFS}" (at 347.98 173.99 0) (effects (font (size 1.27 1.27)) (hide yes))))
(wire (pts (xy 355.6 176.53) (xy 347.98 176.53)) (stroke (width 0) (type default)))
(global_label "GND" (shape passive) (at 347.98 176.53 0) (effects (font (size 1.016 1.016)) (justify right)) (property "Intersheetrefs" "${INTERSHEET_REFS}" (at 347.98 176.53 0) (effects (font (size 1.27 1.27)) (hide yes))))
(wire (pts (xy 355.6 179.07) (xy 347.98 179.07)) (stroke (width 0) (type default)))
(global_label "BOOT0" (shape passive) (at 347.98 179.07 0) (effects (font (size 1.016 1.016)) (justify right)) (property "Intersheetrefs" "${INTERSHEET_REFS}" (at 347.98 179.07 0) (effects (font (size 1.27 1.27)) (hide yes))))
(wire (pts (xy 355.6 181.61) (xy 347.98 181.61)) (stroke (width 0) (type default)))
(global_label "GND" (shape passive) (at 347.98 181.61 0) (effects (font (size 1.016 1.016)) (justify right)) (property "Intersheetrefs" "${INTERSHEET_REFS}" (at 347.98 181.61 0) (effects (font (size 1.27 1.27)) (hide yes))))
(symbol (lib_id "FRC_Sensor_CAN:CONN10") (at 363.22 170.18 0) (unit 1) (in_bom no) (on_board yes) (dnp no) (property "Reference" "J8" (at 363.22 152.25 0) (effects (font (size 1.27 1.27))))(property "Value" "POGO SERVICE" (at 363.22 154.75 0) (effects (font (size 1.016 1.016))))(property "Footprint" "FRC_Sensor_CAN:Tag-Connect_TC2050-IDC-NL_2x05_P1.27mm_Vertical" (at 363.22 170.18 0) (effects (font (size 1.27 1.27)) (hide yes)))(property "Datasheet" "" (at 363.22 170.18 0) (effects (font (size 1.27 1.27)) (hide yes)))(property "MPN" "" (at 363.22 170.18 0) (effects (font (size 1.27 1.27)) (hide yes)))(property "Notes" "Standard TC2050-IDC-NL mechanical footprint; CUSTOM electrical pinout. Cable pin6 VTref output only. Follow adapter wiring table." (at 363.22 170.18 0) (effects (font (size 1.27 1.27)) (hide yes)))(pin "1")(pin "2")(pin "3")(pin "4")(pin "5")(pin "6")(pin "7")(pin "8")(pin "9")(pin "10") )
(text "LOCAL DECOUPLING" (at 15 148 0) (effects (font (size 1.8 1.8)) (justify left top)))
(symbol (lib_id "FRC_Sensor_CAN:C") (at 35.56 172.72 270) (unit 1) (in_bom yes) (on_board yes) (dnp no) (property "Reference" "C20" (at 43.56 171.22 90) (effects (font (size 1.27 1.27))))(property "Value" "100nF" (at 43.56 174.22 90) (effects (font (size 1.016 1.016))))(property "Footprint" "FRC_Sensor_CAN:C_0805_2012Metric" (at 35.56 172.72 0) (effects (font (size 1.27 1.27)) (hide yes)))(property "Datasheet" "" (at 35.56 172.72 0) (effects (font (size 1.27 1.27)) (hide yes)))(property "MPN" "CL21B104KCFNNNE" (at 35.56 172.72 0) (effects (font (size 1.27 1.27)) (hide yes)))(property "Notes" " Rev B-2: same-value factory sourcing equivalent." (at 35.56 172.72 0) (effects (font (size 1.27 1.27)) (hide yes)))(pin "1")(pin "2") )
(global_label "GND" (shape passive) (at 35.56 177.8 0) (effects (font (size 1.016 1.016)) (justify right)) (property "Intersheetrefs" "${INTERSHEET_REFS}" (at 35.56 177.8 0) (effects (font (size 1.27 1.27)) (hide yes))))
(symbol (lib_id "FRC_Sensor_CAN:C") (at 71.12 172.72 270) (unit 1) (in_bom yes) (on_board yes) (dnp no) (property "Reference" "C21" (at 79.12 171.22 90) (effects (font (size 1.27 1.27))))(property "Value" "100nF" (at 79.12 174.22 90) (effects (font (size 1.016 1.016))))(property "Footprint" "FRC_Sensor_CAN:C_0805_2012Metric" (at 71.12 172.72 0) (effects (font (size 1.27 1.27)) (hide yes)))(property "Datasheet" "" (at 71.12 172.72 0) (effects (font (size 1.27 1.27)) (hide yes)))(property "MPN" "CL21B104KCFNNNE" (at 71.12 172.72 0) (effects (font (size 1.27 1.27)) (hide yes)))(property "Notes" " Rev B-2: same-value factory sourcing equivalent." (at 71.12 172.72 0) (effects (font (size 1.27 1.27)) (hide yes)))(pin "1")(pin "2") )
(global_label "GND" (shape passive) (at 71.12 177.8 0) (effects (font (size 1.016 1.016)) (justify right)) (property "Intersheetrefs" "${INTERSHEET_REFS}" (at 71.12 177.8 0) (effects (font (size 1.27 1.27)) (hide yes))))
(symbol (lib_id "FRC_Sensor_CAN:C") (at 106.68 172.72 270) (unit 1) (in_bom yes) (on_board yes) (dnp no) (property "Reference" "C22" (at 114.68 171.22 90) (effects (font (size 1.27 1.27))))(property "Value" "100nF" (at 114.68 174.22 90) (effects (font (size 1.016 1.016))))(property "Footprint" "FRC_Sensor_CAN:C_0805_2012Metric" (at 106.68 172.72 0) (effects (font (size 1.27 1.27)) (hide yes)))(property "Datasheet" "" (at 106.68 172.72 0) (effects (font (size 1.27 1.27)) (hide yes)))(property "MPN" "CL21B104KCFNNNE" (at 106.68 172.72 0) (effects (font (size 1.27 1.27)) (hide yes)))(property "Notes" " Rev B-2: same-value factory sourcing equivalent." (at 106.68 172.72 0) (effects (font (size 1.27 1.27)) (hide yes)))(pin "1")(pin "2") )
(global_label "GND" (shape passive) (at 106.68 177.8 0) (effects (font (size 1.016 1.016)) (justify right)) (property "Intersheetrefs" "${INTERSHEET_REFS}" (at 106.68 177.8 0) (effects (font (size 1.27 1.27)) (hide yes))))
(symbol (lib_id "FRC_Sensor_CAN:C") (at 142.24 172.72 270) (unit 1) (in_bom yes) (on_board yes) (dnp no) (property "Reference" "C23" (at 150.24 171.22 90) (effects (font (size 1.27 1.27))))(property "Value" "1uF" (at 150.24 174.22 90) (effects (font (size 1.016 1.016))))(property "Footprint" "FRC_Sensor_CAN:C_0805_2012Metric" (at 142.24 172.72 0) (effects (font (size 1.27 1.27)) (hide yes)))(property "Datasheet" "" (at 142.24 172.72 0) (effects (font (size 1.27 1.27)) (hide yes)))(property "MPN" "CC0805KKX7R9BB105" (at 142.24 172.72 0) (effects (font (size 1.27 1.27)) (hide yes)))(property "Notes" "VDDA local capacitor." (at 142.24 172.72 0) (effects (font (size 1.27 1.27)) (hide yes)))(pin "1")(pin "2") )
(global_label "GND" (shape passive) (at 142.24 177.8 0) (effects (font (size 1.016 1.016)) (justify right)) (property "Intersheetrefs" "${INTERSHEET_REFS}" (at 142.24 177.8 0) (effects (font (size 1.27 1.27)) (hide yes))))
(symbol (lib_id "FRC_Sensor_CAN:C") (at 177.8 172.72 270) (unit 1) (in_bom yes) (on_board yes) (dnp no) (property "Reference" "C24" (at 185.8 171.22 90) (effects (font (size 1.27 1.27))))(property "Value" "4.7uF" (at 185.8 174.22 90) (effects (font (size 1.016 1.016))))(property "Footprint" "FRC_Sensor_CAN:C_0805_2012Metric" (at 177.8 172.72 0) (effects (font (size 1.27 1.27)) (hide yes)))(property "Datasheet" "" (at 177.8 172.72 0) (effects (font (size 1.27 1.27)) (hide yes)))(property "MPN" "TMK212AB7475KG-T" (at 177.8 172.72 0) (effects (font (size 1.27 1.27)) (hide yes)))(property "Notes" "" (at 177.8 172.72 0) (effects (font (size 1.27 1.27)) (hide yes)))(pin "1")(pin "2") )
(global_label "GND" (shape passive) (at 177.8 177.8 0) (effects (font (size 1.016 1.016)) (justify right)) (property "Intersheetrefs" "${INTERSHEET_REFS}" (at 177.8 177.8 0) (effects (font (size 1.27 1.27)) (hide yes))))
(wire (pts (xy 35.56 160.02) (xy 71.12 160.02)) (stroke (width 0) (type default)))
(wire (pts (xy 71.12 160.02) (xy 106.68 160.02)) (stroke (width 0) (type default)))
(wire (pts (xy 106.68 160.02) (xy 142.24 160.02)) (stroke (width 0) (type default)))
(wire (pts (xy 142.24 160.02) (xy 177.8 160.02)) (stroke (width 0) (type default)))
(global_label "+3V3" (shape passive) (at 35.56 160.02 0) (effects (font (size 1.016 1.016)) (justify right)) (property "Intersheetrefs" "${INTERSHEET_REFS}" (at 35.56 160.02 0) (effects (font (size 1.27 1.27)) (hide yes))))
(wire (pts (xy 35.56 160.02) (xy 35.56 167.64)) (stroke (width 0) (type default)))
(junction (at 35.56 160.02) (diameter 0) (color 0 0 0 0))
(wire (pts (xy 71.12 160.02) (xy 71.12 167.64)) (stroke (width 0) (type default)))
(junction (at 71.12 160.02) (diameter 0) (color 0 0 0 0))
(wire (pts (xy 106.68 160.02) (xy 106.68 167.64)) (stroke (width 0) (type default)))
(junction (at 106.68 160.02) (diameter 0) (color 0 0 0 0))
(wire (pts (xy 142.24 160.02) (xy 142.24 167.64)) (stroke (width 0) (type default)))
(junction (at 142.24 160.02) (diameter 0) (color 0 0 0 0))
(wire (pts (xy 177.8 160.02) (xy 177.8 167.64)) (stroke (width 0) (type default)))
(junction (at 177.8 160.02) (diameter 0) (color 0 0 0 0))
(text "RAIL MONITORING" (at 15 206 0) (effects (font (size 1.8 1.8)) (justify left top)))
(symbol (lib_id "FRC_Sensor_CAN:R") (at 45.72 226.06 270) (unit 1) (in_bom yes) (on_board yes) (dnp no) (property "Reference" "R23" (at 53.72 224.56 90) (effects (font (size 1.27 1.27))))(property "Value" "100k" (at 53.72 227.56 90) (effects (font (size 1.016 1.016))))(property "Footprint" "FRC_Sensor_CAN:R_0805_2012Metric" (at 45.72 226.06 0) (effects (font (size 1.27 1.27)) (hide yes)))(property "Datasheet" "" (at 45.72 226.06 0) (effects (font (size 1.27 1.27)) (hide yes)))(property "MPN" "0805W8F1003T5E" (at 45.72 226.06 0) (effects (font (size 1.27 1.27)) (hide yes)))(property "Notes" "Measures switched battery output; firmware distinguishes healthy light-load output from U3 open-load FAULT. Rev B-2: same-value factory sourcing equivalent." (at 45.72 226.06 0) (effects (font (size 1.27 1.27)) (hide yes)))(pin "1")(pin "2") )
(symbol (lib_id "FRC_Sensor_CAN:R") (at 45.72 266.7 270) (unit 1) (in_bom yes) (on_board yes) (dnp no) (property "Reference" "R24" (at 53.72 265.2 90) (effects (font (size 1.27 1.27))))(property "Value" "10k" (at 53.72 268.2 90) (effects (font (size 1.016 1.016))))(property "Footprint" "FRC_Sensor_CAN:R_0805_2012Metric" (at 45.72 266.7 0) (effects (font (size 1.27 1.27)) (hide yes)))(property "Datasheet" "" (at 45.72 266.7 0) (effects (font (size 1.27 1.27)) (hide yes)))(property "MPN" "0805W8F1002T5E" (at 45.72 266.7 0) (effects (font (size 1.27 1.27)) (hide yes)))(property "Notes" " Rev B-2: same-value factory sourcing equivalent." (at 45.72 266.7 0) (effects (font (size 1.27 1.27)) (hide yes)))(pin "1")(pin "2") )
(symbol (lib_id "FRC_Sensor_CAN:C") (at 91.44 266.7 270) (unit 1) (in_bom yes) (on_board yes) (dnp no) (property "Reference" "C28" (at 99.44 265.2 90) (effects (font (size 1.27 1.27))))(property "Value" "10nF" (at 99.44 268.2 90) (effects (font (size 1.016 1.016))))(property "Footprint" "FRC_Sensor_CAN:C_0805_2012Metric" (at 91.44 266.7 0) (effects (font (size 1.27 1.27)) (hide yes)))(property "Datasheet" "" (at 91.44 266.7 0) (effects (font (size 1.27 1.27)) (hide yes)))(property "MPN" "CC0805KRX7R9BB103" (at 91.44 266.7 0) (effects (font (size 1.27 1.27)) (hide yes)))(property "Notes" "" (at 91.44 266.7 0) (effects (font (size 1.27 1.27)) (hide yes)))(pin "1")(pin "2") )
(global_label "SENSOR_VBAT" (shape passive) (at 45.72 220.98 0) (effects (font (size 1.016 1.016)) (justify right)) (property "Intersheetrefs" "${INTERSHEET_REFS}" (at 45.72 220.98 0) (effects (font (size 1.27 1.27)) (hide yes))))
(wire (pts (xy 45.72 231.14) (xy 45.72 246.38)) (stroke (width 0) (type default)))
(wire (pts (xy 45.72 246.38) (xy 45.72 261.62)) (stroke (width 0) (type default)))
(wire (pts (xy 45.72 246.38) (xy 91.44 246.38)) (stroke (width 0) (type default)))
(wire (pts (xy 91.44 246.38) (xy 91.44 261.62)) (stroke (width 0) (type default)))
(junction (at 45.72 246.38) (diameter 0) (color 0 0 0 0))
(global_label "ADC_VBAT" (shape passive) (at 91.44 246.38 180) (effects (font (size 1.016 1.016)) (justify left)) (property "Intersheetrefs" "${INTERSHEET_REFS}" (at 91.44 246.38 0) (effects (font (size 1.27 1.27)) (hide yes))))
(global_label "GND" (shape passive) (at 45.72 271.78 0) (effects (font (size 1.016 1.016)) (justify right)) (property "Intersheetrefs" "${INTERSHEET_REFS}" (at 45.72 271.78 0) (effects (font (size 1.27 1.27)) (hide yes))))
(global_label "GND" (shape passive) (at 91.44 271.78 0) (effects (font (size 1.016 1.016)) (justify right)) (property "Intersheetrefs" "${INTERSHEET_REFS}" (at 91.44 271.78 0) (effects (font (size 1.27 1.27)) (hide yes))))
(symbol (lib_id "FRC_Sensor_CAN:R") (at 157.48 226.06 270) (unit 1) (in_bom yes) (on_board yes) (dnp no) (property "Reference" "R25" (at 165.48 224.56 90) (effects (font (size 1.27 1.27))))(property "Value" "10k" (at 165.48 227.56 90) (effects (font (size 1.016 1.016))))(property "Footprint" "FRC_Sensor_CAN:R_0805_2012Metric" (at 157.48 226.06 0) (effects (font (size 1.27 1.27)) (hide yes)))(property "Datasheet" "" (at 157.48 226.06 0) (effects (font (size 1.27 1.27)) (hide yes)))(property "MPN" "0805W8F1002T5E" (at 157.48 226.06 0) (effects (font (size 1.27 1.27)) (hide yes)))(property "Notes" " Rev B-2: same-value factory sourcing equivalent." (at 157.48 226.06 0) (effects (font (size 1.27 1.27)) (hide yes)))(pin "1")(pin "2") )
(symbol (lib_id "FRC_Sensor_CAN:R") (at 157.48 266.7 270) (unit 1) (in_bom yes) (on_board yes) (dnp no) (property "Reference" "R26" (at 165.48 265.2 90) (effects (font (size 1.27 1.27))))(property "Value" "10k" (at 165.48 268.2 90) (effects (font (size 1.016 1.016))))(property "Footprint" "FRC_Sensor_CAN:R_0805_2012Metric" (at 157.48 266.7 0) (effects (font (size 1.27 1.27)) (hide yes)))(property "Datasheet" "" (at 157.48 266.7 0) (effects (font (size 1.27 1.27)) (hide yes)))(property "MPN" "0805W8F1002T5E" (at 157.48 266.7 0) (effects (font (size 1.27 1.27)) (hide yes)))(property "Notes" " Rev B-2: same-value factory sourcing equivalent." (at 157.48 266.7 0) (effects (font (size 1.27 1.27)) (hide yes)))(pin "1")(pin "2") )
(symbol (lib_id "FRC_Sensor_CAN:C") (at 203.2 266.7 270) (unit 1) (in_bom yes) (on_board yes) (dnp no) (property "Reference" "C29" (at 211.2 265.2 90) (effects (font (size 1.27 1.27))))(property "Value" "10nF" (at 211.2 268.2 90) (effects (font (size 1.016 1.016))))(property "Footprint" "FRC_Sensor_CAN:C_0805_2012Metric" (at 203.2 266.7 0) (effects (font (size 1.27 1.27)) (hide yes)))(property "Datasheet" "" (at 203.2 266.7 0) (effects (font (size 1.27 1.27)) (hide yes)))(property "MPN" "CC0805KRX7R9BB103" (at 203.2 266.7 0) (effects (font (size 1.27 1.27)) (hide yes)))(property "Notes" "" (at 203.2 266.7 0) (effects (font (size 1.27 1.27)) (hide yes)))(pin "1")(pin "2") )
(global_label "SENSOR_5V" (shape passive) (at 157.48 220.98 0) (effects (font (size 1.016 1.016)) (justify right)) (property "Intersheetrefs" "${INTERSHEET_REFS}" (at 157.48 220.98 0) (effects (font (size 1.27 1.27)) (hide yes))))
(wire (pts (xy 157.48 231.14) (xy 157.48 246.38)) (stroke (width 0) (type default)))
(wire (pts (xy 157.48 246.38) (xy 157.48 261.62)) (stroke (width 0) (type default)))
(wire (pts (xy 157.48 246.38) (xy 203.2 246.38)) (stroke (width 0) (type default)))
(wire (pts (xy 203.2 246.38) (xy 203.2 261.62)) (stroke (width 0) (type default)))
(junction (at 157.48 246.38) (diameter 0) (color 0 0 0 0))
(global_label "ADC_5V" (shape passive) (at 203.2 246.38 180) (effects (font (size 1.016 1.016)) (justify left)) (property "Intersheetrefs" "${INTERSHEET_REFS}" (at 203.2 246.38 0) (effects (font (size 1.27 1.27)) (hide yes))))
(global_label "GND" (shape passive) (at 157.48 271.78 0) (effects (font (size 1.016 1.016)) (justify right)) (property "Intersheetrefs" "${INTERSHEET_REFS}" (at 157.48 271.78 0) (effects (font (size 1.27 1.27)) (hide yes))))
(global_label "GND" (shape passive) (at 203.2 271.78 0) (effects (font (size 1.016 1.016)) (justify right)) (property "Intersheetrefs" "${INTERSHEET_REFS}" (at 203.2 271.78 0) (effects (font (size 1.27 1.27)) (hide yes))))
(text "J8 is a TC2050-IDC-NL pogo footprint.\nCUSTOM pinout: pin 6 is 3.3 V reference OUTPUT.\nUse a 3.3 V SWD / UART adapter and shared GND.\nBOOT0 normally low; reset is on J8 pin 1.\nCAN PA11/PA12 use AF4. LEDs are on CAN sheet." (at 246 225 0) (effects (font (size 1.3 1.3)) (justify left top)))
(embedded_fonts no))
